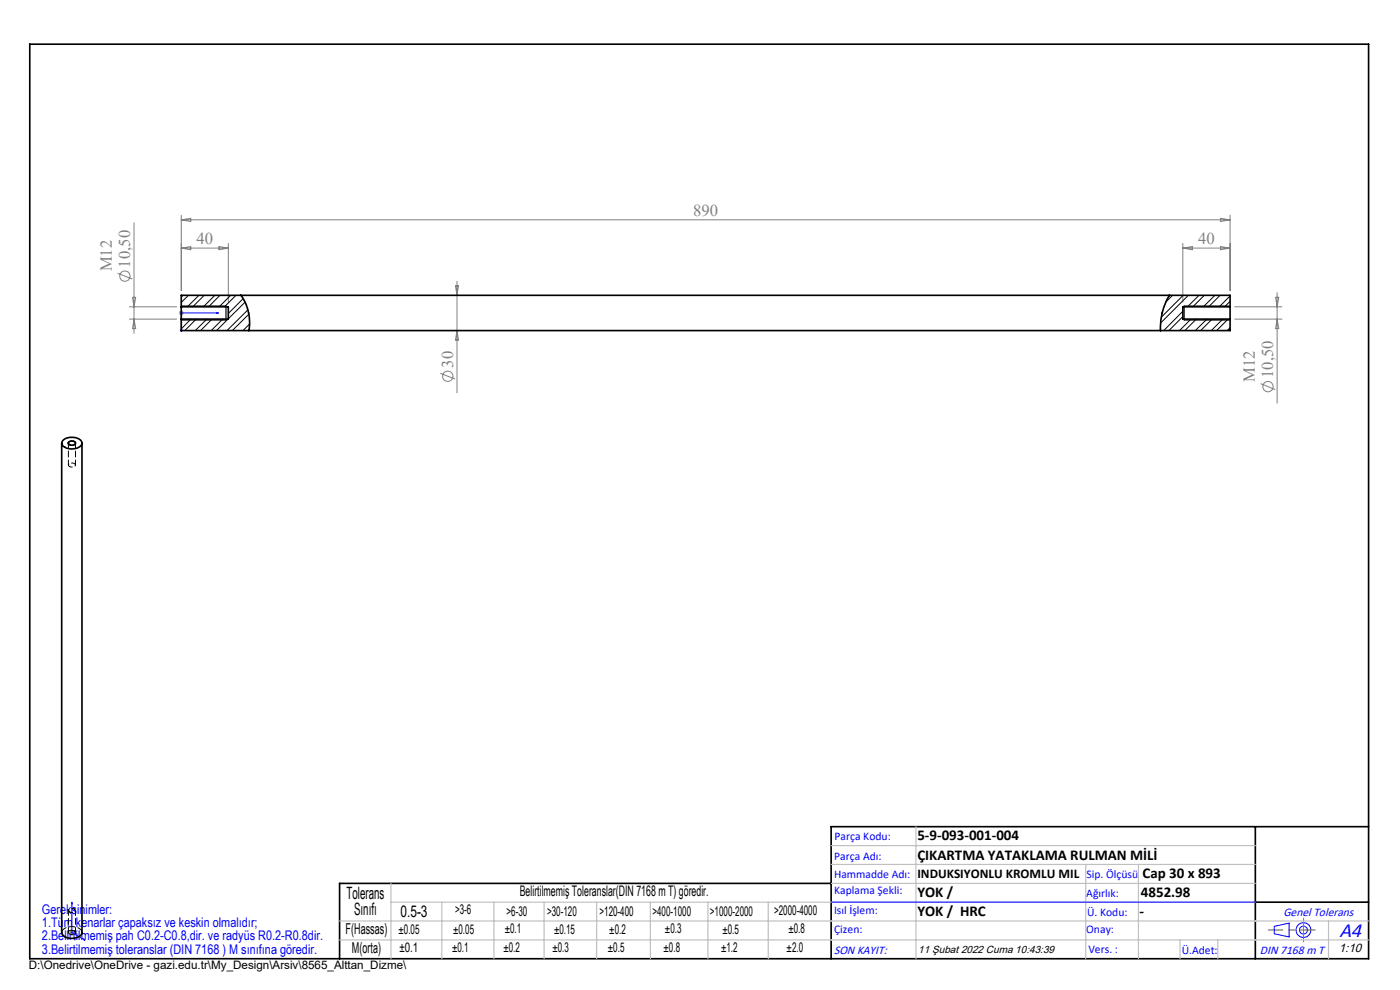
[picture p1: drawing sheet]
<svg xmlns="http://www.w3.org/2000/svg" width="297mm" height="210mm" viewBox="0 0 297 210" stroke-linecap="round" stroke-linejoin="round" font-family="sans-serif">
<g fill="none" stroke="#808080" stroke-width=".21">
<path d="M24.9 58l3.1 1.2M28.4 47.3v23.4M38.5 52.6l2-.3v.7zM38.5 52.6h9.9M38.5 45.6v16.1M38.5 46.6h222.4M38.5 46.6l2-.3v.7zM46.5 52.3l1.9 .3-1.9 .4zM48.4 51.6v12.5M96.9 59.6v23.7M250.9 51.6v12.5M250.9 52.6h10"/>
<path d="M250.9 52.6l2-.3v.7zM258.9 46.3l2 .3-2 .4zM258.9 52.3l2 .3-2 .4zM260.9 45.6v16.1M27.4 65.1h10.1M27.4 67.7h10.1M28.1 63.1h.7l-.4 2zM28.4 67.7l.4 2h-.7zM38 66.4h.9M38.1 66l.7 .7M38.5 65.9v1M38.8 66l-.7 .7"/>
<path d="M93.4 79.2l3.2 1.2M96.6 60.6h.7l-.4 2zM96.9 70.1l.4 2h-.7zM261.9 65.1h10.1M261.9 67.7h10.1M270.6 63.1h.7l-.4 2zM270.9 67.7l.4 2h-.7zM270.9 62.1v23.4M267.4 81.4l3.1 1.2M14.7 197.8h1M14.9 197.5l.7 .7M15.2 197.3v1"/>
<path d="M15.6 197.5l-.7 .7"/>
<circle cx="26.5" cy="58.6" r="1.1"/>
<circle cx="95" cy="79.8" r="1.09"/>
<circle cx="269" cy="82" r="1.09"/>
</g>
<path d="M38.5 64.9h9.4M38.5 67.9h9.4M251.2 64.9h9.7M251.2 67.9h9.7M14.5 93.8a1.05 1.05 0 0 1 1.6 .2 .93 .93 0 0 1-.9 .5 .93 .93 0 0 1-.8-.6z" fill="none" stroke="#000" stroke-width=".21"/>
<path d="M47.9 64.9v3M251.2 64.9v3" fill="none" stroke="#000" stroke-width=".25"/>
<path d="M15.9 198.1a.44 .44 0 0 0 .2-.5 .44 .44 0 0 0-.5-.3 .75 .75 0 0 0-1.1 .7 1.2 1.2 0 0 0 1.4 .1" fill="none" stroke="#000" stroke-width=".21" stroke-dasharray="1.3 .6" stroke-dashoffset=".4" stroke-linecap="butt"/>
<g fill="none" stroke="#00f" stroke-width=".21">
<path d="M38.3 69.9h.3l-.1 .4zM46 66.3l.4 .1-.4 .1zM46.4 66.4h-7.9v3.9M15.2 191.4l.1 .3h-.1zM15.2 191.4v6.4l2.8 1.6M17.7 199.2l.3 .2-.3-.1zM176.3 191.4h90M270.3 196.5l3.2-.7v2.9l-3.2-.6z"/>
<circle cx="276.5" cy="197.3" r="1.57"/>
<circle cx="276.5" cy="197.3" r=".83"/>
</g>
<path d="M6.3 9.4h284v194h-284zM266.3 175.4v28M290.3 175.4h-114v28M176.3 187.4h-104.3v16M266.3 191.4h24" fill="none" stroke="#000" stroke-width=".35"/>
<path d="M279 197.3h-9.9" fill="none" stroke="#f00" stroke-width=".21" stroke-dasharray="15.2 1.3 1.3 1.3" stroke-dashoffset="12.2"/>
<path d="M276.5 197.3v2.5M276.5 197.3v-2.5" fill="none" stroke="#808080" stroke-width=".21" stroke-dasharray="15.2 1.3 1.3 1.3"/>
<g fill="none" stroke="#c0c0c0" stroke-width=".25">
<path d="M176.3 179.4h90M194.3 175.4v28M72 199.4h218.3M72 195.4h218.3M82.9 187.4v16M82.9 191.4h183.4M93.7 191.4v12M104.8 191.4v12M115.4 191.4v12M126.6 191.4v12M138 191.4v12M150.2 191.4v12"/>
<path d="M163 191.4v12M176.3 183.4h90M176.3 187.4h90M230.3 183.4v20M241.5 183.4v20M250.3 199.4v4M258.3 199.4v4M281.8 195.4v8"/>
</g>
<g fill="#00f">
<path d="M38.3 69.9h.3l-.1 .4zM46 66.3l.4 .1-.4 .1z"/>
<path d="M17.7 199.2l.3 .2-.3-.1zM15.2 191.4l.1 .3h-.1z"/>
</g>
<g fill="none" stroke="#000" stroke-width=".21">
<path d="M38.8 62.6l-.3 .4M40 62.6l-1.5 1.6M40.5 67.7l-2 2.1M41.6 67.7l-2.4 2.4M42.2 62.6l-2.4 2.5M43.3 62.6l-2.4 2.5M43.9 67.7l-2.5 2.4M45 67.7l-2.5 2.4M45.6 62.6l-2.5 2.5M46.7 62.6l-2.5 2.5M47.2 67.7l-2.4 2.4M48.4 67.7l-2.5 2.4"/>
<path d="M48.9 62.6l-2.4 2.5M50.1 62.6l-2.5 2.5M51.6 63.4l-3.2 3.1M52 64.1l-3.6 3.5M52.6 65.7l-4.4 4.4M52.8 66.6l-3.5 3.5M52.8 70l-.1 .1M53 68.7l-1.5 1.4M248.7 62.6l-1.4 1.5M250.9 66l-4 4.1M250.9 67.2l-2.9 2.9M251 62.6l-4.6 4.7"/>
<path d="M252.1 62.6l-5.9 5.9M252.7 67.7l-2.5 2.4M253.8 67.7l-2.4 2.4M254.4 62.6l-2.5 2.5M255.5 62.6l-2.5 2.5M256 67.7l-2.4 2.4M257.1 67.7l-2.4 2.4M257.7 62.6l-2.4 2.5M258.8 62.6l-2.4 2.5M259.4 67.7l-2.4 2.4M260.5 67.7l-2.4 2.4M260.9 62.8l-2.2 2.3"/>
<path d="M260.9 69.5l-.6 .6M260.9 63.9l-1.1 1.2"/>
</g>
<path d="M38.5 65.1v2.6M38.5 67.7v2.4h222.4v-2.4M38.5 65.1v-2.5h222.4v2.5M38.5 65.1h9.9v2.6h-9.9M51.1 62.6a9.9 9.9 0 0 1 1.7 7.5M248.1 62.6a13.4 13.4 0 0 0-1.9 7.5M260.9 65.1v2.6M260.9 65.1h-10v2.6h10M13.1 94v103.8a2.29 2.29 0 0 0 3.1 1.1 1.36 1.36 0 0 0 1.2-1.1v-103.8M13.5 93.3a2.94 2.94 0 0 1 3.8 .4 1.31 1.31 0 0 1-1.5 1.5 2.2 2.2 0 0 1-2.7-1.2zM14.5 93.9a.88 .88 0 0 1 1.5 .1 .78 .78 0 0 1-.8 .4 .78 .78 0 0 1-.7-.5z" fill="none" stroke="#000" stroke-width=".35"/>
<path d="M17.4 197.8a2.09 2.09 0 0 0-2.6-1.2 1.7 1.7 0 0 0-1.7 1.2" fill="none" stroke="#000" stroke-width=".21" stroke-dasharray="1.3 .6" stroke-dashoffset="-.2"/>
<path d="M14.7 98.9a.77 .77 0 0 0 1.3-.4 .82 .82 0 0 0-.8-.3 .82 .82 0 0 0-.7 .6l.2 .1M15.8 197.5a.4 .4 0 0 1 .2 .5 .4 .4 0 0 1-.5 .2 .57 .57 0 0 1-.7 0 .57 .57 0 0 1-.2-.6l.5-.2 .7 .1M15.8 192.8a.4 .4 0 0 1 .2 .5 .4 .4 0 0 1-.5 .2 .57 .57 0 0 1-.7 0 .57 .57 0 0 1-.2-.6l.5-.2 .7 .1" fill="none" stroke="#000" stroke-width=".21" stroke-dasharray="1.3 .6" stroke-dashoffset=".7"/>
<path d="M14.5 94v4.6M16 98.6v-4.6M14.5 193.1v4.7M16 197.8v-4.7" fill="none" stroke="#000" stroke-width=".21" stroke-dasharray="1.3 .6" stroke-dashoffset=".2"/>
<text font-size="4.4" fill="#00f" x="284.2" y="198.7">A4</text>
<g font-size="3.6">
<text x="73.5" y="190.7">Tolerans</text>
<text x="75.1" y="194.1">Sınıfı</text>
</g>
<g font-size="3.5" fill="#808080">
<text x="147.1" y="45.8">890</text>
<text x="41.7" y="51.8">40</text>
<text x="254.2" y="51.8">40</text>
<text x="23.7" y="57.6" transform="rotate(-90 23.7 57.6)">M12</text>
<text x="27.6" y="56.8" transform="rotate(-90 27.6 56.8)">10,50</text>
<text x="96.1" y="78" transform="rotate(-90 96.1 78)">30</text>
<text x="266.2" y="81" transform="rotate(-90 266.2 81)">M12</text>
<text x="270.1" y="80.2" transform="rotate(-90 270.1 80.2)">10,50</text>
</g>
<text font-size="3.4" x="85" y="194.4">0.5-3</text>
<g font-size="3.2">
<text x="194.6" y="178.2">5-9-093-001-004</text>
<text x="194.6" y="182.4">ÇIKARTMA YATAKLAMA RULMAN MİLİ</text>
<text x="194.6" y="190.2">YOK /</text>
<text x="242" y="190.2">4852.98</text>
<text x="242.4" y="186.2">Cap 30 x 893</text>
<text x="194.6" y="194.3">YOK / HRC</text>
<text x="241.7" y="194.3">-</text>
<text x="73.3" y="198.1">F(Hassas)</text>
<text x="74.7" y="202.2">M(orta)</text>
</g>
<text font-size="3.1" x="110.3" y="190.1">Belirtilmemiş Toleranslar(DIN 7168 m T) göredir.</text>
<g font-size="2.8">
<text x="194.6" y="186.2">INDUKSIYONLU KROMLU MIL</text>
<text x="96.5" y="193.9">&gt;3-6</text>
<text x="107.1" y="198">±0.1</text>
<text x="107.5" y="194.2">&gt;6-30</text>
<text x="116.1" y="194.2">&gt;30-120</text>
<text x="127.2" y="194.2">&gt;120-400</text>
<text x="138.4" y="194.2">&gt;400-1000</text>
<text x="150.6" y="194.2">&gt;1000-2000</text>
<text x="164.2" y="194.2">&gt;2000-4000</text>
<text x="167.2" y="198">±0.8</text>
<text x="84.6" y="198.2">±0.05</text>
<text x="84.7" y="201.9">±0.1</text>
<text x="95.9" y="201.9">±0.1</text>
<text x="96.1" y="198.1">±0.05</text>
<text x="106.8" y="201.9">±0.2</text>
<text x="117.2" y="202">±0.3</text>
<text x="117.5" y="198.1">±0.15</text>
<text x="129" y="201.9">±0.5</text>
<text x="129.3" y="198">±0.2</text>
<text x="140.8" y="201.9">±0.8</text>
<text x="141.1" y="198">±0.3</text>
<text x="153" y="201.9">±1.2</text>
<text x="153.3" y="198">±0.5</text>
<text x="166.9" y="201.8">±2.0</text>
</g>
<g font-size="2.8" fill="#0000e8">
<text x="8.9" y="193.8">Gereksinimler:</text>
<text x="8.9" y="196.6">1.Tüm kenarlar çapaksız ve keskin olmalıdır;</text>
<text x="8.9" y="199.5">2.Belirtilmemiş pah C0.2-C0.8,dir. ve radyüs R0.2-R0.8dir.</text>
<text x="8.9" y="202.3">3.Belirtilmemiş toleranslar (DIN 7168 ) M sınıfına göredir.</text>
</g>
<g font-size="2.6" fill="#00f">
<text x="272.3" y="194.3">Genel Tolerans</text>
<text x="176.9" y="202.3">SON KAYIT:</text>
<text x="267.3" y="202.3">DIN 7168 m T</text>
</g>
<text font-size="2.6" x="284" y="202">1:10</text>
<g font-size="2.5" fill="#00f">
<text x="177" y="178.2">Parça Kodu:</text>
<text x="177" y="182.4">Parça Adı:</text>
<text x="176.9" y="186.2">Hammadde Adı:</text>
<text x="177" y="189.7">Kaplama Şekli:</text>
<text x="230.5" y="190.2">Ağırlık:</text>
<text x="230.5" y="186.2">Sip. Ölçüsü</text>
<text x="176.9" y="193.9">Isıl İşlem:</text>
<text x="177" y="197.8">Çizen:</text>
<text x="230.4" y="197.8">Onay:</text>
<text x="230.6" y="194.3">Ü. Kodu:</text>
<text x="230.9" y="202.1">Vers. :</text>
<text x="250.7" y="202.3">Ü.Adet:</text>
</g>
<text font-size="2.5" x="6.1" y="205.5">D:\Onedrive\OneDrive - gazi.edu.tr\My_Design\Arsiv\8565_Alttan_Dizme\</text>
<text font-size="2.2" x="194.8" y="202.1">11 Şubat 2022 Cuma 10:43:39</text>
</svg>
